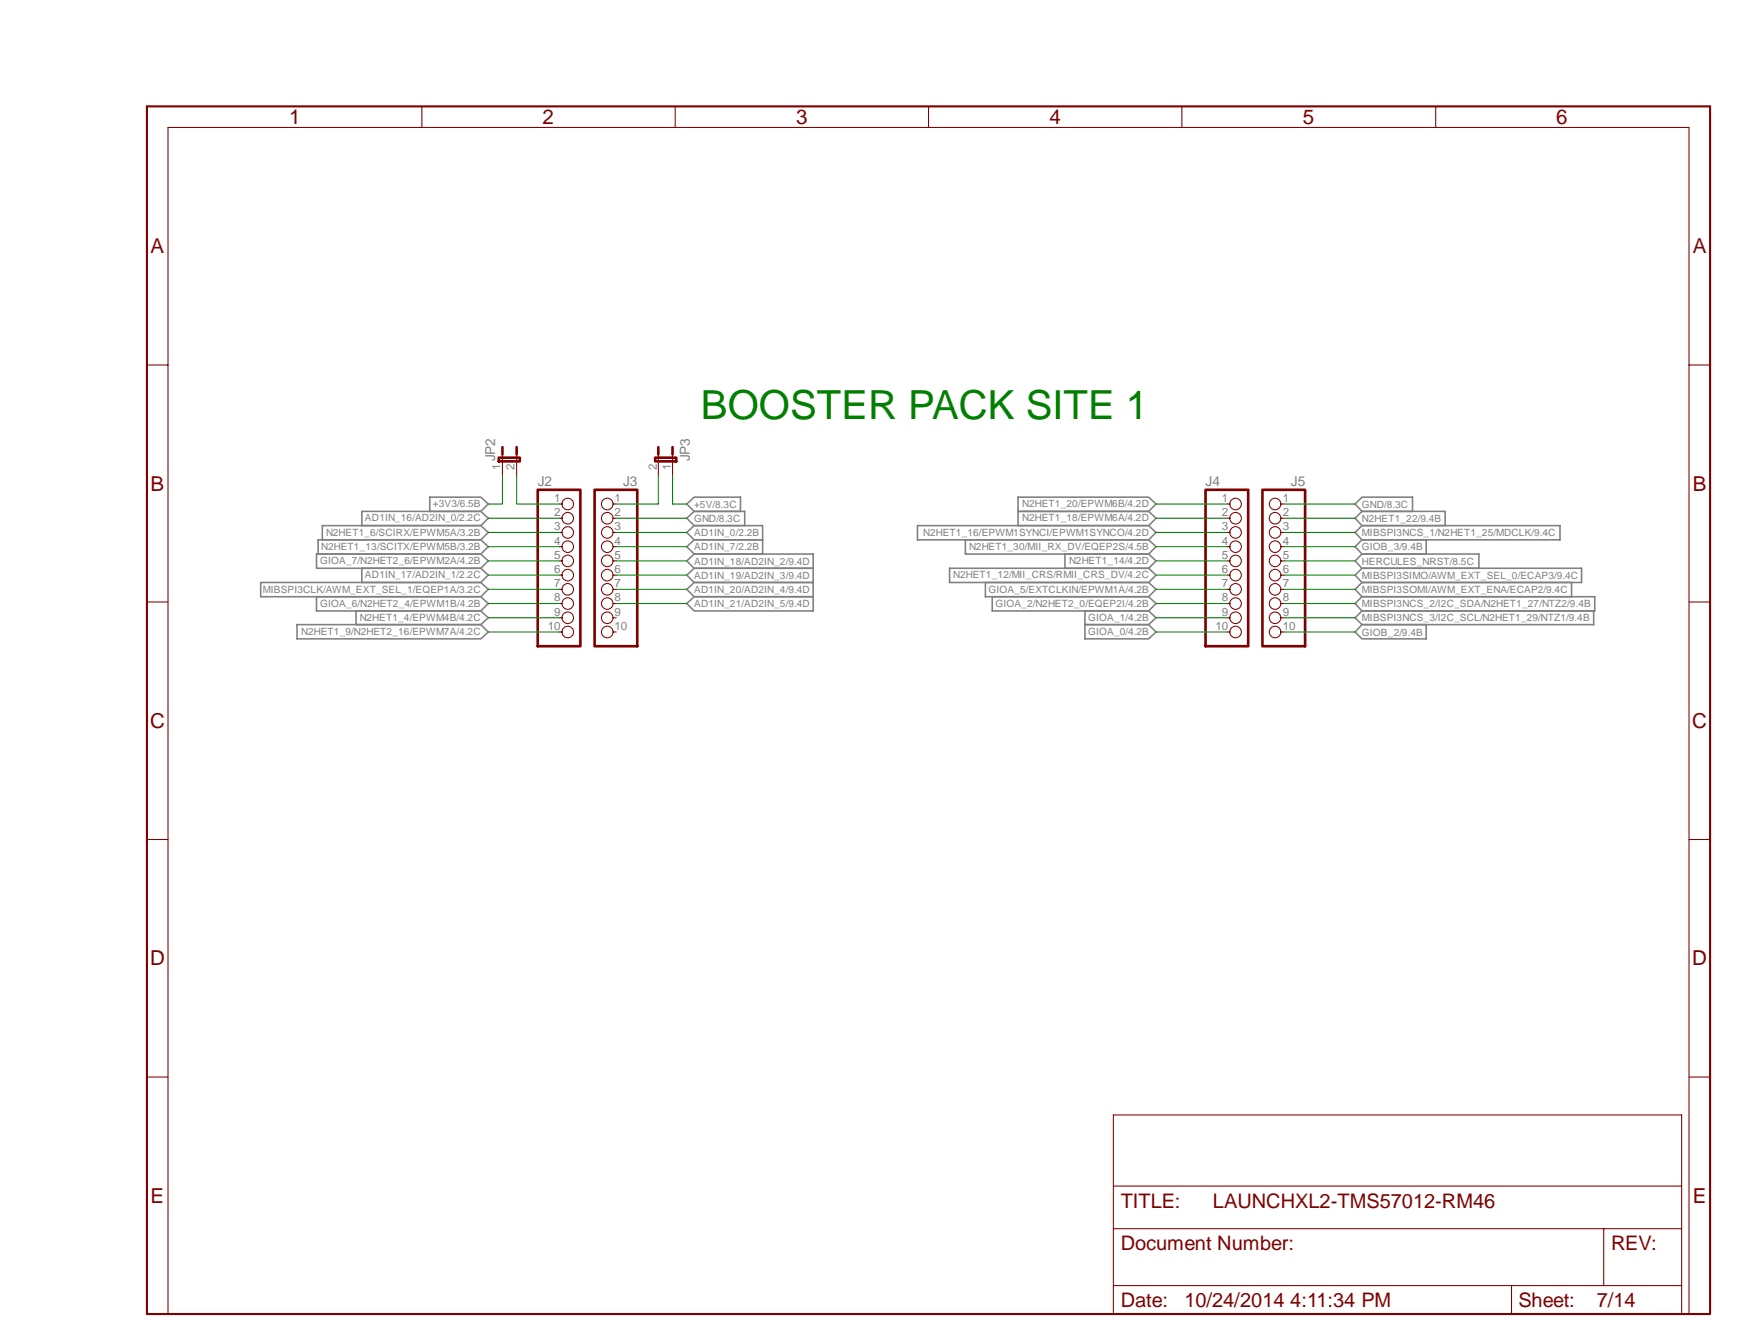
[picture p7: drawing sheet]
<svg xmlns="http://www.w3.org/2000/svg" width="279mm" height="216mm" viewBox="0 0 279 216" stroke-linecap="round" stroke-linejoin="round" font-family="sans-serif">
<g fill="none" stroke="#808080" stroke-width=".25">
<path d="M69.1 79.9h8.2l1.2 1.1-1.2 1.2h-8.2zM163.7 79.9h21l1.1 1.1-1.1 1.2h-21h21l1.1 1.1-1.1 1.2h-21zM41.9 93.6h35.4l1.2 1.1-1.2 1.2h-35.4zM50.9 89.1h26.4l1.2 1.1-1.2 1.2h-26.4zM50.9 95.9h26.4l1.2 1.1-1.2 1.2h-26.4zM51.1 86.8h26.2l1.2 1.1-1.2 1.2h-26.2zM51.8 84.5h25.5l1.2 1.1-1.2 1.2h-25.5zM57.2 98.2h20.1l1.2 1.1-1.2 1.1h-20.1zM58.2 82.2h19.1l1.2 1.1-1.2 1.2h-19.1zM58.2 91.4h19.1l1.2 1.1-1.2 1.1h-19.1zM110.4 81l1.2-1.1h7.4v2.3h-7.4zM110.4 83.3l1.2-1.1h8.1v2.3h-8.1z"/>
<path d="M110.4 85.6l1.2-1.1h11v4.6h-11l-1.2-1.2 1.2-1.1h11h-11zM110.4 90.2l1.2-1.1h19.1v9.1h-19.1l-1.2-1.2 1.2-1.1h19.1h-19.1l-1.2-1.2 1.2-1.1h19.1h-19.1l-1.2-1.1 1.2-1.1h19.1h-19.1zM147.5 84.5h37.2l1.1 1.1-1.1 1.2h-37.2zM152.7 91.4h32l1.1 1.1-1.1 1.1h-32zM155.2 86.8h29.5l1.1 1.1-1.1 1.2h-29.5zM158.4 93.6h26.3l1.1 1.1-1.1 1.2h-26.3zM159.5 95.9h25.2l1.1 1.1-1.1 1.2h-25.2zM171.2 89.1h13.5l1.1 1.1-1.1 1.2h-13.5zM174.4 98.2h10.3l1.1 1.1-1.1 1.1h-10.3h10.3l1.1 1.2-1.1 1.1h-10.3zM217.8 81l1.1-1.1h8.2v2.3h-8.2zM217.8 85.6l1.1-1.1h31.9v2.3h-31.9zM217.8 87.9l1.1-1.1h10.4v2.3h-10.4z"/>
<path d="M217.8 92.5l1.1-1.1h35.4v2.2h-35.4zM217.8 94.7l1.1-1.1h33.7v2.3h-33.7zM217.8 97l1.1-1.1h37.5v2.3h-37.5zM217.8 99.3l1.1-1.1h37.3v2.2h-37.3zM217.8 90.2l1.1-1.1h18.8v2.3h-18.8zM218.9 82.2h13.4v2.3h-13.4l-1.1-1.2zM47.8 100.4h29.5l1.2 1.2-1.2 1.1h-29.5zM218.9 100.4h10.4v2.3h-10.4l-1.1-1.1z"/>
</g>
<path d="M23.6 17.1h251.3v194.1h-251.3z" fill="none" stroke="#800000" stroke-width=".34"/>
<g fill="none" stroke="#800000" stroke-width=".17">
<path d="M67.8 17.1v3.4M108.5 17.1v3.4M149.3 17.1v3.4M190 17.1v3.4M230.8 17.1v3.4M23.6 58.7h3.4M271.5 58.7h3.4M80.8 73.1v3.4M83.1 73.1v3.4M105.8 73.1v3.4M108.1 73.1v3.4M23.6 96.8h3.4"/>
<path d="M89.9 81h.5M89.9 83.3h.5M89.9 85.6h.5M89.9 87.9h.5M89.9 90.2h.5M89.9 92.5h.5M89.9 94.7h.5M89.9 97h.5M89.9 99.3h.5M98.6 81h.5M98.6 83.3h.5M98.6 85.6h.5"/>
<path d="M98.6 87.9h.5M98.6 90.2h.5M98.6 92.5h.5M98.6 94.7h.5M98.6 97h.5M98.6 99.3h.5M197.3 81h.5M197.3 83.3h.5M197.3 85.6h.5M197.3 87.9h.5M197.3 90.2h.5M197.3 92.5h.5"/>
<path d="M197.3 94.7h.5M197.3 97h.5M197.3 99.3h.5M205.9 81h.5M205.9 83.3h.5M205.9 85.6h.5M205.9 87.9h.5M205.9 90.2h.5M205.9 92.5h.5M205.9 94.7h.5M205.9 97h.5M205.9 99.3h.5"/>
<path d="M271.5 96.8h3.4M89.9 101.6h.5M98.6 101.6h.5M197.3 101.6h.5M205.9 101.6h.5M23.6 135h3.4M271.5 135h3.4M23.6 173.1h3.4M271.5 173.1h3.4M179 197.5h91.3M179 190.7h91.3M257.8 197.5v9.2"/>
<path d="M27 211.2v-190.7h244.5v190.7M179 206.7v-27.5h91.3v27.5M243 206.7h-64v4.5h91.3v-4.5h-12.5M243 206.7v4.5M243 206.7h14.8"/>
<circle cx="91.3" cy="92.5" r=".93"/>
<circle cx="91.3" cy="85.6" r=".93"/>
<circle cx="91.3" cy="87.9" r=".93"/>
<circle cx="91.3" cy="83.3" r=".93"/>
<circle cx="91.3" cy="94.7" r=".93"/>
<circle cx="91.3" cy="97" r=".93"/>
<circle cx="91.3" cy="90.2" r=".93"/>
<circle cx="91.3" cy="99.3" r=".93"/>
<circle cx="91.3" cy="81" r=".93"/>
<circle cx="97.6" cy="92.5" r=".93"/>
<circle cx="97.6" cy="85.6" r=".93"/>
<circle cx="97.6" cy="87.9" r=".93"/>
<circle cx="97.6" cy="83.3" r=".93"/>
<circle cx="97.6" cy="94.7" r=".93"/>
<circle cx="97.6" cy="97" r=".93"/>
<circle cx="97.6" cy="90.2" r=".93"/>
<circle cx="97.6" cy="99.3" r=".93"/>
<circle cx="97.6" cy="81" r=".93"/>
<circle cx="198.6" cy="92.5" r=".93"/>
<circle cx="198.6" cy="85.6" r=".93"/>
<circle cx="198.6" cy="87.9" r=".93"/>
<circle cx="198.6" cy="83.3" r=".93"/>
<circle cx="198.6" cy="97" r=".93"/>
<circle cx="198.6" cy="94.7" r=".93"/>
<circle cx="198.6" cy="90.2" r=".93"/>
<circle cx="198.6" cy="99.3" r=".93"/>
<circle cx="198.6" cy="81" r=".93"/>
<circle cx="205" cy="92.5" r=".93"/>
<circle cx="205" cy="85.6" r=".93"/>
<circle cx="205" cy="87.9" r=".93"/>
<circle cx="205" cy="83.3" r=".93"/>
<circle cx="205" cy="94.7" r=".93"/>
<circle cx="205" cy="97" r=".93"/>
<circle cx="205" cy="90.2" r=".93"/>
<circle cx="205" cy="99.3" r=".93"/>
<circle cx="205" cy="81" r=".93"/>
<circle cx="91.3" cy="101.6" r=".93"/>
<circle cx="97.6" cy="101.6" r=".93"/>
<circle cx="198.6" cy="101.6" r=".93"/>
<circle cx="205" cy="101.6" r=".93"/>
</g>
<path d="M80.2 73.6h3.4v.6h-3.4zM80.8 71.9v1.2M83.1 71.9v1.2M86.4 78.7h6.9v25.2h-6.9zM95.6 78.7h6.8v25.2h-6.8zM105.3 73.6h3.4v.6h-3.4zM105.8 71.9v1.2M108.1 71.9v1.2M193.8 78.7h6.9v25.2h-6.9zM202.9 78.7h6.9v25.2h-6.9z" fill="none" stroke="#800000" stroke-width=".42"/>
<g fill="none" stroke="#008000" stroke-width=".17">
<path d="M80.8 76.5v4.5h-2.3M83.1 76.5v4.5h6.8M105.8 76.5v4.5h-6.7M108.1 76.5v4.5h2.3M78.5 83.3h11.4M78.5 85.6h11.4M78.5 87.9h11.4M78.5 90.2h11.4M78.5 92.5h11.4M78.5 94.7h11.4M78.5 97h11.4M78.5 99.3h11.4"/>
<path d="M99.1 83.3h11.3M99.1 85.6h11.3M99.1 87.9h11.3M99.1 90.2h11.3M99.1 92.5h11.3M99.1 94.7h11.3M99.1 97h11.3M185.8 81h11.5M185.8 83.3h11.5M185.8 85.6h11.5M185.8 87.9h11.5M185.8 90.2h11.5"/>
<path d="M185.8 92.5h11.5M185.8 94.7h11.5M185.8 97h11.5M185.8 99.3h11.5M206.4 81h11.4M206.4 83.3h11.4M206.4 85.6h11.4M206.4 87.9h11.4M206.4 90.2h11.4M206.4 92.5h11.4M206.4 94.7h11.4M206.4 97h11.4"/>
<path d="M206.4 99.3h11.4M78.5 101.6h11.4M185.8 101.6h11.5M206.4 101.6h11.4"/>
</g>
<text font-size="6.4" fill="#008000" x="112.7" y="67.3">BOOSTER PACK SITE 1</text>
<g font-size="3.3" fill="#800000">
<text x="46.5" y="20">1</text>
<text x="87.2" y="20">2</text>
<text x="128" y="20">3</text>
<text x="168.7" y="20">4</text>
<text x="209.5" y="20">5</text>
<text x="250.2" y="20">6</text>
<text x="24.2" y="40.7">A</text>
<text x="272.1" y="40.7">A</text>
<text x="24.2" y="78.9">B</text>
<text x="272.1" y="78.9">B</text>
<text x="24.1" y="117.1">C</text>
<text x="272" y="117.1">C</text>
<text x="24.1" y="155.2">D</text>
<text x="272" y="155.2">D</text>
<text x="24.2" y="193.4">E</text>
<text x="272.1" y="193.4">E</text>
</g>
<g font-size="3.2" fill="#800000">
<text x="180.2" y="194.1">TITLE:</text>
<text x="195" y="194.1">LAUNCHXL2-TMS57012-RM46</text>
<text x="180.2" y="201">Document Number:</text>
<text x="259" y="201">REV:</text>
<text x="180.2" y="210.1">Date:</text>
<text x="190.4" y="210.1">10/24/2014 4:11:34 PM</text>
<text x="244.1" y="210.1">Sheet:</text>
<text x="256.7" y="210.1">7/14</text>
</g>
<g font-size="2.2" fill="#808080">
<text x="79.6" y="74.2" transform="rotate(-90 79.6 74.2)">JP2</text>
<text x="110.9" y="74.2" transform="rotate(-90 110.9 74.2)">JP3</text>
<text x="86.4" y="78.1">J2</text>
<text x="100.2" y="78.1">J3</text>
<text x="193.8" y="78.1">J4</text>
<text x="207.5" y="78.1">J5</text>
</g>
<g font-size="1.9" fill="#808080">
<text x="80.4" y="75.5" transform="rotate(-90 80.4 75.5)">1</text>
<text x="82.7" y="75.5" transform="rotate(-90 82.7 75.5)">2</text>
<text x="105.6" y="75.5" transform="rotate(-90 105.6 75.5)">2</text>
<text x="107.9" y="75.5" transform="rotate(-90 107.9 75.5)">1</text>
<text x="89.1" y="80.7">1</text>
<text x="89.1" y="83">2</text>
<text x="98.8" y="80.7">1</text>
<text x="98.8" y="83">2</text>
<text x="196.4" y="80.7">1</text>
<text x="196.4" y="83">2</text>
<text x="206.2" y="80.7">1</text>
<text x="206.2" y="83">2</text>
<text x="89.1" y="85.3">3</text>
<text x="89.1" y="87.5">4</text>
<text x="89.1" y="89.8">5</text>
<text x="98.8" y="85.3">3</text>
<text x="98.8" y="87.5">4</text>
<text x="98.8" y="89.8">5</text>
<text x="196.4" y="85.3">3</text>
<text x="196.4" y="87.5">4</text>
<text x="196.4" y="89.8">5</text>
<text x="206.2" y="85.3">3</text>
<text x="206.2" y="87.5">4</text>
<text x="206.2" y="89.8">5</text>
<text x="89.1" y="92.1">6</text>
<text x="89.1" y="94.4">7</text>
<text x="98.8" y="92.1">6</text>
<text x="98.8" y="94.4">7</text>
<text x="196.4" y="92.1">6</text>
<text x="196.4" y="94.4">7</text>
<text x="206.2" y="92.1">6</text>
<text x="206.2" y="94.4">7</text>
<text x="88.1" y="101.3">10</text>
<text x="89.1" y="96.7">8</text>
<text x="89.1" y="99">9</text>
<text x="98.8" y="96.7">8</text>
<text x="98.8" y="99">9</text>
<text x="98.8" y="101.3">10</text>
<text x="195.4" y="101.3">10</text>
<text x="196.4" y="96.7">8</text>
<text x="196.4" y="99">9</text>
<text x="206.2" y="96.7">8</text>
<text x="206.2" y="99">9</text>
<text x="206.2" y="101.3">10</text>
</g>
<g font-size="1.6" fill="#808080">
<text x="58.7" y="83.8">AD1IN_16/AD2IN_0/2.2C</text>
<text x="69.6" y="81.5">+3V3/6.5B</text>
<text x="111.6" y="81.6">+5V/8.3C</text>
<text x="111.6" y="83.9">GND/8.3C</text>
<text x="164.3" y="81.5">N2HET1_20/EPWM6B/4.2D</text>
<text x="164.3" y="83.8">N2HET1_18/EPWM6A/4.2D</text>
<text x="218.9" y="81.6">GND/8.3C</text>
<text x="218.9" y="83.9">N2HET1_22/9.4B</text>
<text x="51.6" y="88.4">N2HET1_13/SCITX/EPWM5B/3.2B</text>
<text x="52.4" y="86.1">N2HET1_6/SCIRX/EPWM5A/3.2B</text>
<text x="111.6" y="86.2">AD1IN_0/2.2B</text>
<text x="111.6" y="88.5">AD1IN_7/2.2B</text>
<text x="148.4" y="86.1">N2HET1_16/EPWM1SYNCI/EPWM1SYNCO/4.2D</text>
<text x="155.8" y="88.4">N2HET1_30/MII_RX_DV/EQEP2S/4.5B</text>
<text x="218.9" y="86.2">MIBSPI3NCS_1/N2HET1_25/MDCLK/9.4C</text>
<text x="218.9" y="88.5">GIOB_3/9.4B</text>
<text x="42.2" y="95.2">MIBSPI3CLK/AWM_EXT_SEL_1/EQEP1A/3.2C</text>
<text x="51.5" y="90.7">GIOA_7/N2HET2_6/EPWM2A/4.2B</text>
<text x="58.7" y="93">AD1IN_17/AD2IN_1/2.2C</text>
<text x="111.6" y="90.8">AD1IN_18/AD2IN_2/9.4D</text>
<text x="111.6" y="93">AD1IN_19/AD2IN_3/9.4D</text>
<text x="111.6" y="95.3">AD1IN_20/AD2IN_4/9.4D</text>
<text x="153.2" y="93">N2HET1_12/MII_CRS/RMII_CRS_DV/4.2C</text>
<text x="158.9" y="95.2">GIOA_5/EXTCLKIN/EPWM1A/4.2B</text>
<text x="171.9" y="90.7">N2HET1_14/4.2D</text>
<text x="218.9" y="93">MIBSPI3SIMO/AWM_EXT_SEL_0/ECAP3/9.4C</text>
<text x="218.9" y="95.3">MIBSPI3SOMI/AWM_EXT_ENA/ECAP2/9.4C</text>
<text x="218.9" y="90.8">HERCULES_NRST/8.5C</text>
<text x="51.5" y="97.5">GIOA_6/N2HET2_4/EPWM1B/4.2B</text>
<text x="57.8" y="99.8">N2HET1_4/EPWM4B/4.2C</text>
<text x="111.6" y="97.6">AD1IN_21/AD2IN_5/9.4D</text>
<text x="160" y="97.5">GIOA_2/N2HET2_0/EQEP2I/4.2B</text>
<text x="174.9" y="99.8">GIOA_1/4.2B</text>
<text x="218.9" y="97.6">MIBSPI3NCS_2/I2C_SDA/N2HET1_27/NTZ2/9.4B</text>
<text x="218.9" y="99.9">MIBSPI3NCS_3/I2C_SCL/N2HET1_29/NTZ1/9.4B</text>
<text x="48.4" y="102.1">N2HET1_9/N2HET2_16/EPWM7A/4.2C</text>
<text x="174.9" y="102.1">GIOA_0/4.2B</text>
<text x="218.9" y="102.2">GIOB_2/9.4B</text>
</g>
</svg>
